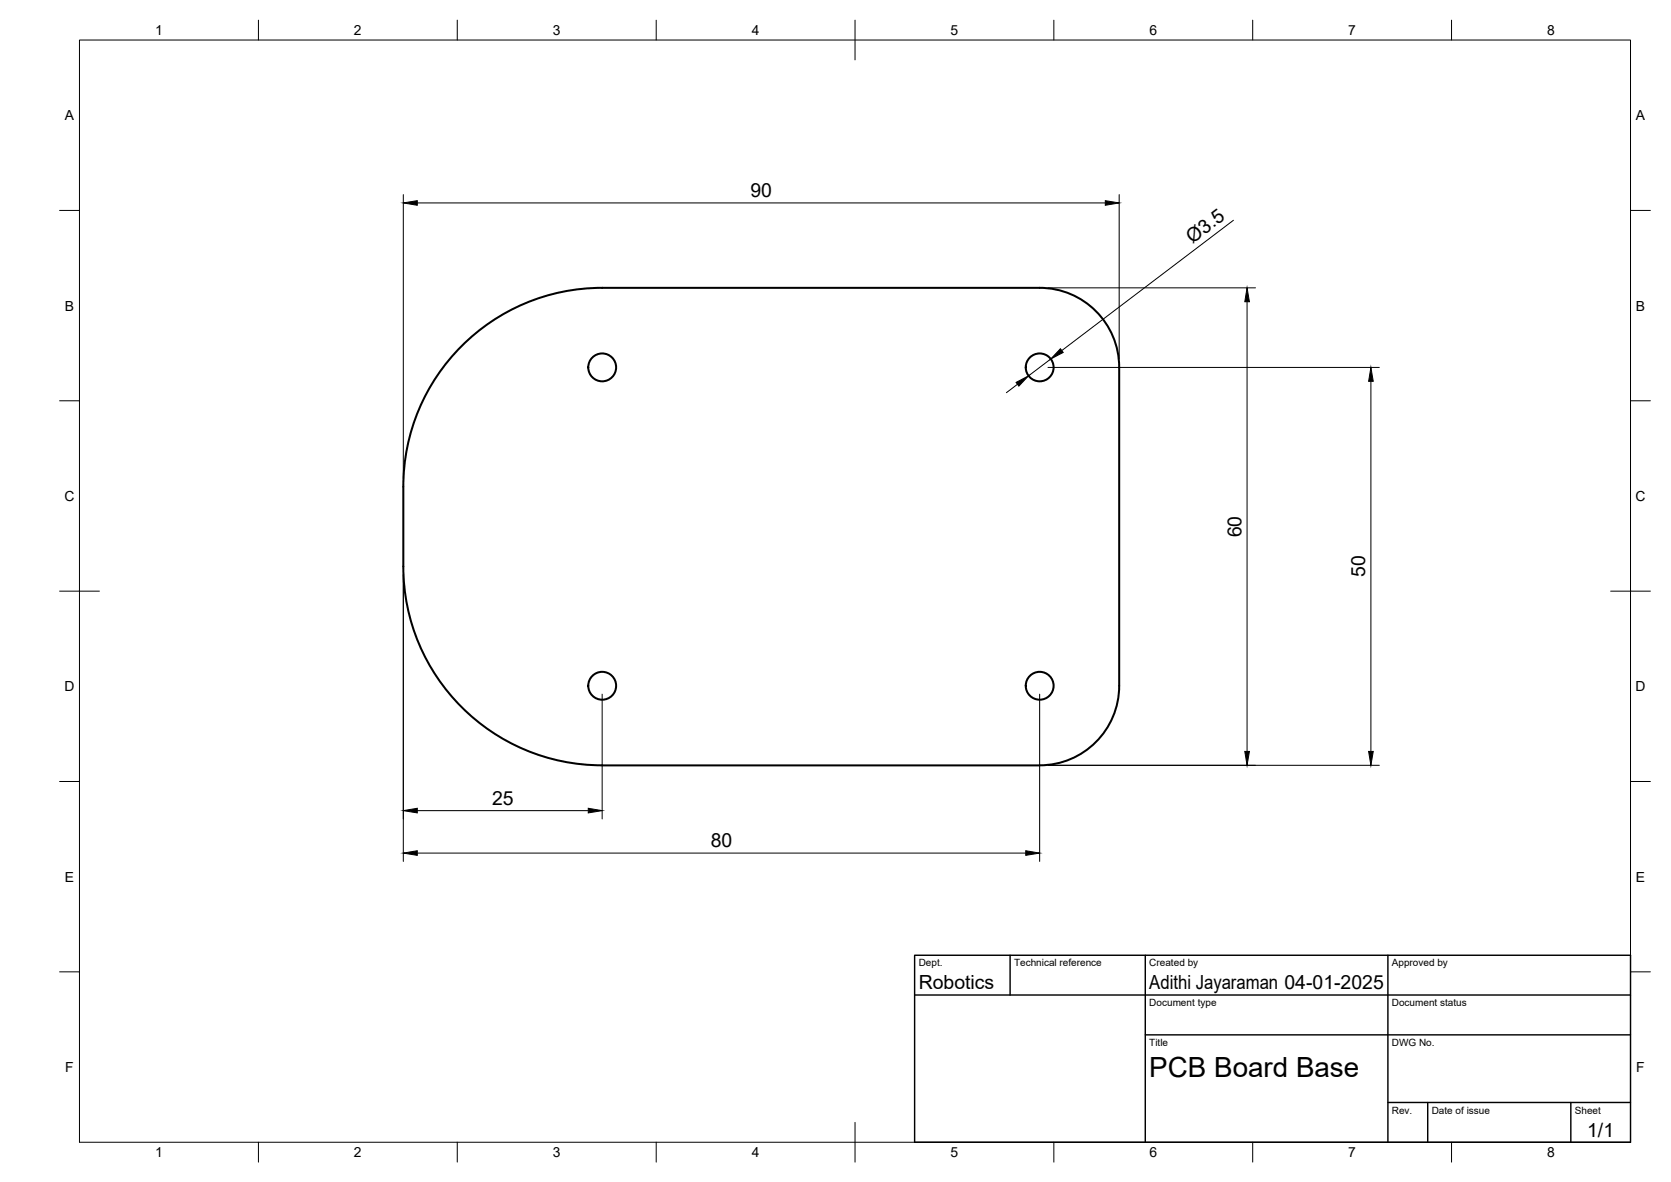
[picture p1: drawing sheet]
<svg xmlns="http://www.w3.org/2000/svg" width="420mm" height="297mm" viewBox="0 0 420 297" stroke-linecap="round" stroke-linejoin="round" font-family="sans-serif">
<!-- layer: Visible -->
<g fill="none" stroke="#000" stroke-width=".51">
<path d="M116.1 87a49.8 49.8 0 0 1 35.3-14.7h110a20 20 0 0 1 20 20v80a20 20 0 0 1-20 20h-110a50 50 0 0 1-50-50v-20a49.8 49.8 0 0 1 14.7-35.3z"/>
<circle cx="151.4" cy="92.3" r="3.5"/>
<circle cx="261.4" cy="92.3" r="3.5"/>
<circle cx="151.4" cy="172.3" r="3.5"/>
<circle cx="261.4" cy="172.3" r="3.5"/>
</g>
<!-- layer: BORDER -->
<g fill="none" stroke="#000" stroke-width=".25">
<path d="M20 10.1h390v276.9h-390zM65 5.1v5M115 5.1v5M165 5.1v5M215 5.1v10M265 5.1v5M315 5.1v5M365 5.1v5M15 52.9h5M410 52.9h5M15 100.7h5M410 100.7h5"/>
<path d="M15 148.6h10M405 148.6h10M15 196.4h5M410 196.4h5M15 244.2h5M410 244.2h5M65 287v5M115 287v5M165 287v5M215 282.1v9.9M265 287v5M315 287v5"/>
<path d="M365 287v5"/>
</g>
<!-- layer: TITLEBLOCK -->
<path d="M230 240.1h180v46.9h-180zM230 250h180M254 240.1v9.9M288 240.1v46.9M349 240.1v46.9M288 260.1h122M349 277.1h61M359 277.1v9.9M395 277.1v9.9" fill="none" stroke="#000" stroke-width=".36"/>
<!-- layer: FD_Dimensions -->
<g fill="none" stroke="#000" stroke-width=".25">
<path d="M101.4 48.9v71.3M104.9 51h173M281.4 48.9v41.3M310.1 55.4l-43.1 32.7M263.5 72.3h52.2M313.6 75.8v113M255.8 96.6l-2.8 2.1M263.5 92.3h83.3M264.2 90.2l-5.6 4.3M344.7 95.8v93M101.4 144.4v72.1M151.4 174.4v31.4"/>
<path d="M261.4 174.4v42.1M263.5 192.3h83.3M104.9 214.4h153M104.9 203.7h43"/>
</g>
<path d="M101.4 51l3.5-.6v1.2zM277.9 50.4l3.5 .6-3.5 .6zM313.6 72.3l.6 3.5h-1.2zM255.5 96.1l3.1-1.6-2.4 2.5zM266.6 87.6l.7 1-3.1 1.6zM344.7 92.3l.6 3.5h-1.2zM313 188.8h1.2l-.6 3.5zM344.1 188.8h1.2l-.6 3.5zM101.4 214.4l3.5-.6v1.2zM101.4 203.7l3.5-.6v1.2zM147.9 203.1l3.5 .6-3.5 .6zM257.9 213.8l3.5 .6-3.5 .6z" fill="#000" stroke="#000" stroke-width=".25"/>
<text font-size="7" x="289" y="270.6">PCB Board Base</text>
<g font-size="4.9">
<text x="188.7" y="49.5">90</text>
<text x="299.8" y="61.3" transform="rotate(-37 299.8 61.3)">Ø3.5</text>
<text x="312.1" y="135" transform="rotate(-90 312.1 135)">60</text>
<text x="343.3" y="145" transform="rotate(-90 343.3 145)">50</text>
<text x="123.7" y="202.3">25</text>
<text x="178.7" y="212.9">80</text>
<text x="231" y="248.5">Robotics</text>
<text x="289" y="248.5">Adithi Jayaraman 04-01-2025</text>
<text x="399.1" y="285.7">1/1</text>
</g>
<g font-size="3.5">
<text x="39" y="8.8">1</text>
<text x="89" y="8.8">2</text>
<text x="139" y="8.8">3</text>
<text x="189" y="8.8">4</text>
<text x="239" y="8.8">5</text>
<text x="289" y="8.8">6</text>
<text x="339" y="8.8">7</text>
<text x="389" y="8.8">8</text>
<text x="16.3" y="30.2">A</text>
<text x="411.3" y="30.2">A</text>
<text x="16.3" y="78">B</text>
<text x="411.3" y="78">B</text>
<text x="16.2" y="125.9">C</text>
<text x="411.2" y="125.9">C</text>
<text x="16.2" y="173.7">D</text>
<text x="411.2" y="173.7">D</text>
<text x="16.3" y="221.6">E</text>
<text x="411.3" y="221.6">E</text>
<text x="16.4" y="269.4">F</text>
<text x="411.4" y="269.4">F</text>
<text x="39" y="290.8">1</text>
<text x="89" y="290.8">2</text>
<text x="139" y="290.8">3</text>
<text x="189" y="290.8">4</text>
<text x="239" y="290.8">5</text>
<text x="289" y="290.8">6</text>
<text x="339" y="290.8">7</text>
<text x="389" y="290.8">8</text>
</g>
<g font-size="2.5">
<text x="231" y="242.9">Dept.</text>
<text x="255" y="242.9">Technical reference</text>
<text x="289" y="242.9">Created by</text>
<text x="350" y="242.9">Approved by</text>
<text x="289" y="252.8">Document type</text>
<text x="350" y="252.8">Document status</text>
<text x="289" y="262.9">Title</text>
<text x="350" y="262.9">DWG No.</text>
<text x="350" y="279.9">Rev.</text>
<text x="360" y="279.9">Date of issue</text>
<text x="396" y="279.9">Sheet</text>
</g>
</svg>
